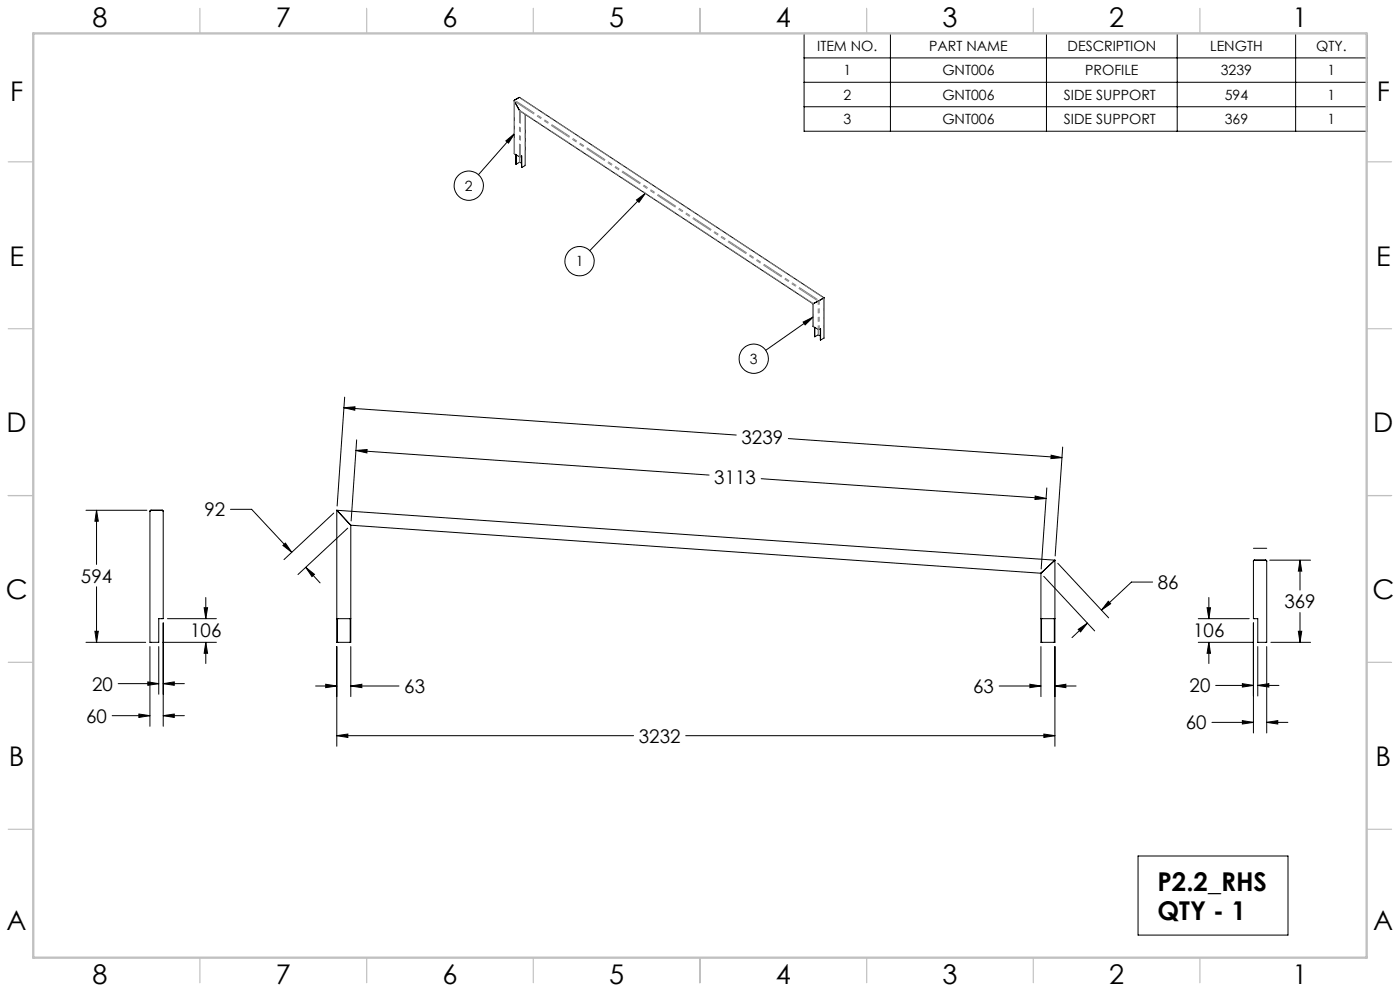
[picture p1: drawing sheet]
<svg xmlns="http://www.w3.org/2000/svg" width="420mm" height="297mm" viewBox="0 0 420 297" stroke-linecap="round" stroke-linejoin="round" font-family="sans-serif">
<g fill="none" stroke="#000" stroke-width=".3">
<path d="M241.2 10h168.9v29.3h-168.9zM241.2 17.4h168.9M267.1 10v29.3M313.9 10v29.3M353.2 10v29.3M388.7 10v29.3M154.3 30.2v15.8l1.5 1 .7-.3v3.5M155.8 29.2l-1.5 1 1.7 3 87.9 57.8M155.8 29.2h.1M155.9 29.2l91.3 60M157.6 34.3v15.3l-1.1 .6M241.2 24.7h168.9"/>
<path d="M241.2 32h168.9M151.8 42.2l2.5-2.1-1.8 2.8zM154.3 40.1l-10.8 12.2M154.8 46.4v2.8M154.8 49.2h.1M156.5 48.9l-.6-.3-1.1 .6M156.5 46.8v3.4M191 59.9l2.6-2-1.9 2.7zM193.6 57.9l-16.7 17.2M240.9 96.5l3-1.5-2.4 2.4zM243.9 91v6.8l1.6 .9 .7-.2v3.4M243.9 95l-14.2 10"/>
<path d="M244.4 98.1v2.8M245.4 90.3l-1.5 .7M245.7 90.1l-.3 .2M246.1 98.5l.1 3.4M247.2 89.3l-1.5 .8M247.2 89.2v.1M247.2 89.2v12.1l-1 .6M103.4 119l-2.3 32.7M246.1 100.7l-.7-.3-1 .5M103.2 122.2l3.3-.3-.1 1zM103.2 122.2l117.7 8.2M106.8 135l3.3-.3v1z"/>
<path d="M106.8 135l105.9 7.4M107 131.8l-1.7 24.3M236.5 131.4l82.1 5.8M315.3 136.4l3.3 .8-3.3 .2zM318.8 134l-2.3 32.6M25.8 152.9h18.3M29 152.9l.5 3.3h-1zM29 152.9v16.3M45.3 152.9h3.5l.2 .3v32.2h-1.4v7.1h-2.6v-39.2M45.3 152.9l-.3 .4M69.1 152.6h6.4l12 12.9M100.1 153.8l-14.9 13.9"/>
<path d="M101 152.9l.4 .4M101 152.9v39.6h.2M101 152.9l215.5 15M101.4 153.3l3.5 3.8M104.3 158.3l-14.9 13.9M104.9 157.1l.3 .3M105.2 157.4v35.1h-.1M105.2 157.4l207.1 14.4M228.4 143.5l85.4 5.9M310.6 148.7l3.2 .7-3.3 .3zM314 146.2l-1.7 24.3M29 175.9v16.6"/>
<path d="M61.7 179.1v6.3M84.9 163.5l.7-.7 1.9 2.7zM91.7 170l2.6 2.1-.7 .7zM91.7 170l4.3 4.7M312.3 171.8v20.7h.2M312.6 171.5l-.3 .3M313.1 172.7l15.3 16.4M316.1 168.2l-3.5 3.3M316.5 167.9l-.4 .3M316.5 167.9v24.6h-.2M317.3 168.8l15.3 16.4M345.8 174.4h-6.4l-9 8.4"/>
<path d="M362.7 179.1v6.3M376 164.3h4M376.3 167.9l-.3 .3M376.3 167.9h3.5l.2 .2v24.4h-2.7v-7.1h-1.3v-17.2M380.9 167.9h12.3M390 167.9l.5 3.3h-1zM390 167.9v8.9M25.8 192.5h17.9M28.5 189.2h1l-.5 3.3zM45 193.8v23.9M47.6 193.8v14.3M48.9 192.5h16"/>
<path d="M49 186.7v31M50.2 185.4h14.7M61.2 182.1h1.1l-.6 3.3zM61.7 192.5l.6 3.3h-1.1zM61.7 192.5v6.4M101 185.4h4.2M101 193.8v29.9M101.2 192.5h3.9M101.2 185.4v7.1M105.1 185.4v7.1M105.2 193.8v15M312.3 185.4h4.2"/>
<path d="M312.3 193.8v15M312.5 192.5h3.8M312.5 185.4v7.1M316.3 185.4v7.1M316.5 193.8v29.9M323.5 188.6l2.7-1.8-2 2.6zM326.2 186.8l-4.6 4.3M332.5 180.2l.7 .7-2.8 1.9zM359.5 192.5h16.6M359.5 185.4h15.3M362.1 182.1h1l-.4 3.3zM362.7 192.5l.4 3.3h-1z"/>
<path d="M362.7 192.5v6.4M376 186.7v33M377.3 193.8v14.8M380 193.8v25.9M381.3 192.5h11.9M389.5 189.2h1l-.5 3.3zM390 183.6v8.9M33.7 214.5h11.3M35.5 204.9h12.1M41.7 214l3.3 .5-3.3 .5zM44.3 204.4l3.3 .5-3.3 .5zM49 204.9l3.3-.5v1z"/>
<path d="M49 214.5l3.3-.5v1zM49 204.9h6.3M49 214.5h6.3M94.7 205.6h6.3M97.7 205.1l3.3 .5-3.3 .5zM105.2 205.6l3.3-.5v1zM105.2 205.6h14.5M299.8 205.6h12.5M309 205.1l3.3 .5-3.3 .5zM313.2 220l3.3 .5-3.3 .5zM316.5 205.6l3.3-.5v1zM316.5 205.6h6.3"/>
<path d="M363.6 216.5h12.4M364.7 205.4h11.3M372.7 204.9l3.3 .5-3.3 .5zM372.7 216l3.3 .5-3.3 .5zM377.3 205.4l3.3-.5v1zM377.3 205.4h6.4M380 216.5l3.3-.5v1zM380 216.5h6.4M101 220.5l3.4-.5v1zM101 220.5h89.1M205.7 220.5h110.8M341.4 256.5h45v23.7h-45z"/>
<circle cx="140.6" cy="55.6" r="4.4"/>
<circle cx="173.9" cy="78.3" r="4.4"/>
<circle cx="226.1" cy="107.5" r="4.4"/>
</g>
<g fill="none" stroke="#c0c0c0" stroke-width=".35">
<path d="M60 2.5v7.5M110 2.5v7.5M160 2.5v7.5M210 2.5v7.5M260 2.5v7.5M310 2.5v7.5M360 2.5v7.5M2.5 48.5h7.5M410 48.5h7.5M2.5 98.5h7.5M410 98.5h7.5M2.5 148.5h7.5"/>
<path d="M410 148.5h7.5M2.5 198.5h7.5M410 198.5h7.5M2.5 248.5h7.5M410 248.5h7.5M60 287v7.5M110 287v7.5M160 287v7.5M210 287v7.5M260 287v7.5M310 287v7.5M360 287v7.5"/>
</g>
<path d="M10 10h400v277h-400z" fill="none" stroke="#c0c0c0" stroke-width=".7"/>
<g fill="#000">
<path d="M151.8 42.2l2.5-2.1-1.8 2.8zM191 59.9l2.6-2-1.9 2.7zM240.9 96.5l3-1.5-2.4 2.4z"/>
<path d="M103.2 122.2l3.3-.3-.1 1zM315.3 136.4l3.3 .8-3.3 .2zM106.8 135l3.3-.3v1zM310.6 148.7l3.2 .7-3.3 .3zM97.7 205.1l3.3 .5-3.3 .5zM105.2 205.6l3.3-.5v1zM309 205.1l3.3 .5-3.3 .5zM316.5 205.6l3.3-.5v1zM101 220.5l3.4-.5v1zM313.2 220l3.3 .5-3.3 .5zM91.7 170l2.6 2.1-.7 .7zM84.9 163.5l.7-.7 1.9 2.7zM332.5 180.2l.7 .7-2.8 1.9zM323.5 188.6l2.7-1.8-2 2.6zM390 167.9l.5 3.3h-1zM389.5 189.2h1l-.5 3.3zM372.7 204.9l3.3 .5-3.3 .5zM377.3 205.4l3.3-.5v1zM372.7 216l3.3 .5-3.3 .5zM380 216.5l3.3-.5v1zM362.1 182.1h1l-.4 3.3zM362.7 192.5l.4 3.3h-1zM29 152.9l.5 3.3h-1zM28.5 189.2h1l-.5 3.3zM49 204.9l3.3-.5v1zM44.3 204.4l3.3 .5-3.3 .5zM49 214.5l3.3-.5v1zM41.7 214l3.3 .5-3.3 .5zM61.2 182.1h1.1l-.6 3.3zM61.7 192.5l.6 3.3h-1.1z"/>
</g>
<path d="M154.4 46.1v-15.8" fill="none" stroke="#808080" stroke-width=".3" stroke-dasharray="6.3 1.3 1.3 1.3 1.3 1.3" stroke-dashoffset="1.7"/>
<path d="M155.8 47v-14" fill="none" stroke="#808080" stroke-width=".3" stroke-dasharray="6.3 1.3 1.3 1.3 1.3 1.3" stroke-dashoffset="2.6"/>
<path d="M156.1 47v-13.7" fill="none" stroke="#808080" stroke-width=".3" stroke-dasharray="6.3 1.3 1.3 1.3 1.3 1.3" stroke-dashoffset="2.7"/>
<path d="M155.8 48.6v-1.7M156 48.6v-1.6M245.5 98.7v1.7M245.6 98.7v1.7" fill="none" stroke="#808080" stroke-width=".3" stroke-dasharray="6.3 1.3 1.3 1.3 1.3 1.3"/>
<path d="M157.5 49.6v-15.4" fill="none" stroke="#808080" stroke-width=".3" stroke-dasharray="6.3 1.3 1.3 1.3 1.3 1.3" stroke-dashoffset="1.8"/>
<path d="M154.4 30.3l91.1 59.9" fill="none" stroke="#808080" stroke-width=".3" stroke-dasharray="6.3 1.3 1.3 1.3 1.3 1.3" stroke-dashoffset="-.5"/>
<path d="M154.4 30l91.4 60.1M155.8 29.2l91.4 60.1" fill="none" stroke="#808080" stroke-width=".3" stroke-dasharray="6.3 1.3 1.3 1.3 1.3 1.3" stroke-dashoffset="-.7"/>
<path d="M155.8 33l88.2 58" fill="none" stroke="#808080" stroke-width=".3" stroke-dasharray="6.3 1.3 1.3 1.3 1.3 1.3" stroke-dashoffset="1.2"/>
<path d="M245.5 90.2v8.5" fill="none" stroke="#808080" stroke-width=".3" stroke-dasharray="6.3 1.3 1.3 1.3 1.3 1.3" stroke-dashoffset="5.3"/>
<path d="M245.8 90.1v8.6" fill="none" stroke="#808080" stroke-width=".3" stroke-dasharray="6.3 1.3 1.3 1.3 1.3 1.3" stroke-dashoffset="5.2"/>
<path d="M247.2 89.3v12" fill="none" stroke="#808080" stroke-width=".3" stroke-dasharray="6.3 1.3 1.3 1.3 1.3 1.3" stroke-dashoffset="3.5"/>
<path d="M244 91v6.8" fill="none" stroke="#808080" stroke-width=".3" stroke-dasharray="6.3 1.3 1.3 1.3 1.3 1.3" stroke-dashoffset="3.4"/>
<g font-size="8.1">
<text x="27.8" y="8">8</text>
<text x="82.8" y="8">7</text>
<text x="132.8" y="8">6</text>
<text x="182.8" y="8">5</text>
<text x="232.8" y="8">4</text>
<text x="282.8" y="8">3</text>
<text x="332.8" y="8">2</text>
<text x="387.8" y="8">1</text>
<text x="3" y="30.4">F</text>
<text x="413" y="30.4">F</text>
<text x="2.8" y="79.6">E</text>
<text x="412.8" y="79.6">E</text>
<text x="2" y="129.6">D</text>
<text x="412" y="129.6">D</text>
<text x="1.7" y="179.6">C</text>
<text x="411.7" y="179.6">C</text>
<text x="2.7" y="229.6">B</text>
<text x="412.7" y="229.6">B</text>
<text x="2" y="278.9">A</text>
<text x="412" y="278.9">A</text>
<text x="27.8" y="295">8</text>
<text x="82.8" y="295">7</text>
<text x="132.8" y="295">6</text>
<text x="182.8" y="295">5</text>
<text x="232.8" y="295">4</text>
<text x="282.8" y="295">3</text>
<text x="332.8" y="295">2</text>
<text x="387.8" y="295">1</text>
</g>
<g font-size="7.8">
<text x="347.2" y="266.9">P2.2_RHS</text>
<text x="347.2" y="275.7">QTY - 1</text>
</g>
<g font-size="5.6">
<text x="222.5" y="133">3239</text>
<text x="214.3" y="145">3113</text>
<text x="61.4" y="154.8">92</text>
<text x="24.3" y="174.6">594</text>
<text x="347.3" y="176.6">86</text>
<text x="385.3" y="182.3">369</text>
<text x="57.1" y="190.9">106</text>
<text x="358" y="191">106</text>
<text x="27.7" y="207">20</text>
<text x="121.3" y="207.7">63</text>
<text x="291.9" y="207.7">63</text>
<text x="356.9" y="207.5">20</text>
<text x="25.9" y="216.6">60</text>
<text x="355.8" y="218.6">60</text>
<text x="191.6" y="222.6">3232</text>
</g>
<g font-size="4.2">
<text x="245.1" y="15.2">ITEM NO.</text>
<text x="278.7" y="15.2">PART NAME</text>
<text x="320.3" y="15.2">DESCRIPTION</text>
<text x="363.1" y="15.2">LENGTH</text>
<text x="394.8" y="15.2">QTY.</text>
<text x="253" y="22.5">1</text>
<text x="282.7" y="22.5">GNT006</text>
<text x="325.6" y="22.5">PROFILE</text>
<text x="366.3" y="22.5">3239</text>
<text x="398.2" y="22.5">1</text>
<text x="253" y="29.8">2</text>
<text x="282.7" y="29.8">GNT006</text>
<text x="319.2" y="29.8">SIDE SUPPORT</text>
<text x="367.4" y="29.8">594</text>
<text x="398.2" y="29.8">1</text>
<text x="253" y="37.2">3</text>
<text x="282.7" y="37.2">GNT006</text>
<text x="319.2" y="37.2">SIDE SUPPORT</text>
<text x="367.4" y="37.2">369</text>
<text x="398.2" y="37.2">1</text>
<text x="139.5" y="57.2">2</text>
<text x="172.7" y="79.8">1</text>
<text x="225" y="109">3</text>
</g>
</svg>
